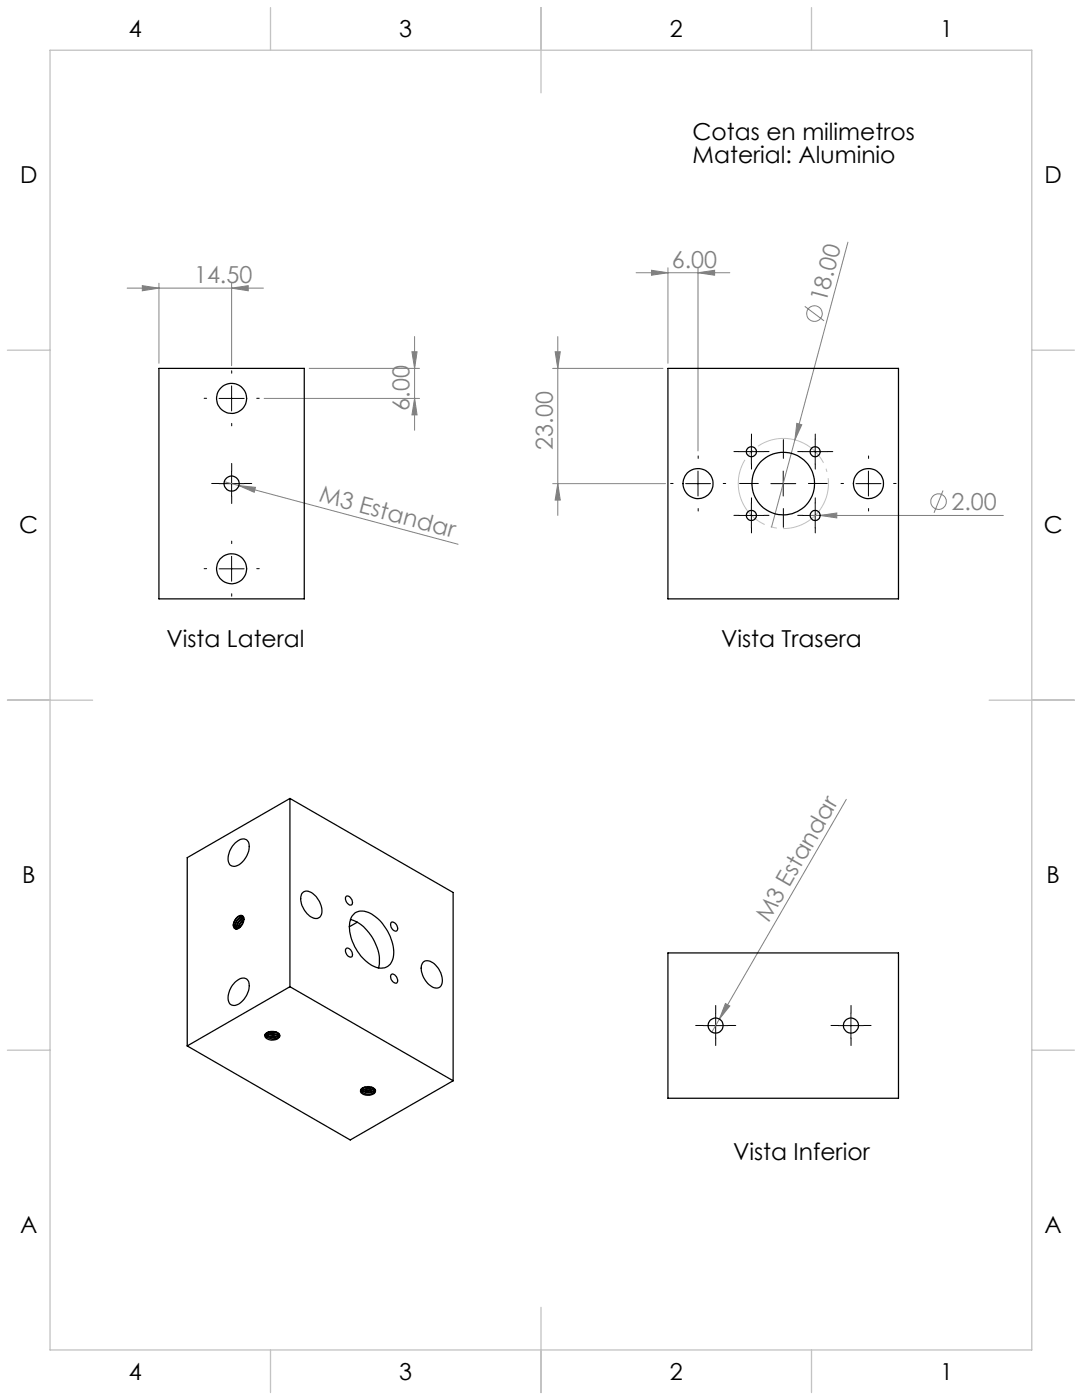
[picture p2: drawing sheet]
<svg xmlns="http://www.w3.org/2000/svg" width="216mm" height="279mm" viewBox="0 0 216 279" stroke-linecap="round" stroke-linejoin="round" font-family="sans-serif">
<g fill="none" stroke="#808080" stroke-width=".2">
<path d="M25.4 57.5h27.2M28.4 57l3.3 .5-3.3 .5zM31.7 56.5v16M46.2 57.5l3.3-.5v1zM46.2 56.5v16.5M126.9 54.4h18.7M130 53.9l3.3 .5-3.3 .5zM133.3 53.4v19.1M139.3 54.4l3.3-.5v1zM139.3 53.4v36.6M169.2 48.3l-10.6 39.5M52.7 79.5h31"/>
<path d="M61.7 73.5h22M82.2 70.2h1l-.5 3.3zM82.7 67.2v18.7M82.7 79.5l.5 3.3h-1zM110.3 73.5h22M110.8 70.2h1l-.5 3.3zM111.3 67.2v35.7M160.6 61.1l3.8 2.9M44.8 96.1l2.9 .8M47.7 96.9l3.3 .4-.3 .9zM47.7 96.9l43.7 11.7M110.3 96.5h22.5"/>
<path d="M111.3 96.5l.5 3.3h-1zM158.6 87.8l-4.6 17.4M159 84.5l1 .3-1.4 3zM188.2 97.9l-1.8 4.4M161.6 102.9h38.6M163.7 102.9l3.3-.5v1zM168.9 159.5l-25.4 43.9M143.5 203.4l-1.5 2.6M144.7 200.3l.9 .5-2.1 2.6z"/>
<circle cx="162.5" cy="62.6" r="1.56"/>
<circle cx="187.3" cy="100.1" r="1.55"/>
</g>
<path d="M164.9 93.9a9 9 0 0 0-15-3.8 9 9 0 0 0 3.8 15 9 9 0 0 0 11.4-10.4l-.2-.8" fill="none" stroke="#c0c0c0" stroke-width=".2" stroke-dasharray="15.2 1.3 1.3 1.3" stroke-dashoffset="-1.6" stroke-linecap="butt"/>
<g fill="none" stroke="#000" stroke-width=".2" stroke-dasharray="15.2 1.3 1.3 1.3">
<path d="M41.2 79.5h-.5M46.2 74.5v-.5M51.2 79.5h.5M43.7 96.5h-1.5M46.2 94v-1.5M46.2 99v1.5M46.2 84.5v.5M48.7 96.5h1.5M134.3 96.5h-.5M139.3 91.5v-.5M144.3 96.5h.5M147.4 90.1h-1"/>
<path d="M149.9 87.6v-1M149.9 92.6v1M151.3 96.5h-3.7M152.4 90.1h1M156.3 91.5v-3.8M160.2 90.1h-1M161.3 96.5h3.8M162.7 87.6v-1M162.7 92.6v1M165.2 90.1h1M168.3 96.5h-.5M173.3 91.5v-.5"/>
<path d="M178.3 96.5h.5M41.2 113.5h-.5M46.2 108.5v-.5M46.2 118.5v.5M51.2 113.5h.5M139.3 101.5v.5M147.4 102.9h-1M149.9 100.4v-1M149.9 105.4v1M152.4 102.9h1M156.3 101.5v3.7M160.2 102.9h-1"/>
<path d="M162.7 100.4v-1M162.7 105.4v1M165.2 102.9h1M173.3 101.5v.5M140.3 204.7h-1.5M142.8 202.2v-1.5M142.8 207.2v1.5M145.3 204.7h1.5M167.3 204.7h-1.5M169.8 202.2v-1.5M169.8 207.2v1.5M172.3 204.7h1.5"/>
</g>
<g fill="none" stroke="#000" stroke-width=".2">
<path d="M43.7 79.5h5M46.2 77v5M43.7 96.5h5M46.2 94v5M136.8 96.5h5M139.3 94v5M147.4 90.1h5M149.9 87.6v5M153.8 96.5h5M156.3 94v5M160.2 90.1h5M162.7 87.6v5"/>
<path d="M170.8 96.5h5M173.3 94v5M43.7 113.5h5M46.2 111v5M147.4 102.9h5M149.9 100.4v5M160.2 102.9h5M162.7 100.4v5M140.3 204.7h5M142.8 202.2v5M167.3 204.7h5M169.8 202.2v5"/>
</g>
<g fill="none" stroke="#c0c0c0" stroke-width=".25">
<path d="M10 10h195.9v259.4h-195.9zM54 1.5v8.5M108 1.5v17M161.9 1.5v8.5M1.5 69.9h8.5M205.9 69.9h8.5M1.5 139.7h17M197.4 139.7h17M1.5 209.6h8.5M205.9 209.6h8.5M54 269.4v8.5M108 260.9v17"/>
<path d="M161.9 269.4v8.5"/>
</g>
<g fill="#808080">
<path d="M159 84.5l1 .3-1.4 3z"/>
<path d="M163.7 102.9l3.3-.5v1z"/>
<path d="M144.7 200.3l.9 .5-2.1 2.6z"/>
<path d="M47.7 96.9l3.3 .4-.3 .9z"/>
<path d="M139.3 54.4l3.3-.5v1zM130 53.9l3.3 .5-3.3 .5zM46.2 57.5l3.3-.5v1zM28.4 57l3.3 .5-3.3 .5z"/>
<path d="M111.3 96.5l.5 3.3h-1zM110.8 70.2h1l-.5 3.3zM82.7 79.5l.5 3.3h-1zM82.2 70.2h1l-.5 3.3z"/>
</g>
<g fill="none" stroke="#000" stroke-width=".25">
<path d="M31.7 73.5h29v46h-29zM133.3 73.5h46v46h-46zM57.9 159.3l-20.5 11.9v37.5M57.9 159.3v37.6M57.9 159.3l32.5 18.8v37.6M46.9 168.3a1.7 1.7 0 0 1 2.6-.4 3.9 3.9 0 0 1-1.6 4.5 1.35 1.35 0 0 1-1.5 .5 1.35 1.35 0 0 1-.9-1.3 4.5 4.5 0 0 1 1.4-3.3zM60.3 178.3a1.52 1.52 0 0 1 2.3 .2 4 4 0 0 1 1.4 4.2 1.44 1.44 0 0 1-2.2 .1 4 4 0 0 1-1.5-4.5zM69.1 178.9a1.15 1.15 0 0 1 1.2 1.5 .83 .83 0 0 1-1.3-.7l-.1-.6zM46.9 196a1.7 1.7 0 0 1 2.6-.3 3.9 3.9 0 0 1-1.6 4.5 1.35 1.35 0 0 1-1.5 .4 1.35 1.35 0 0 1-.9-1.3 4.5 4.5 0 0 1 1.4-3.3zM47.1 183.2a.88 .88 0 0 1 1.5-.2 1.95 1.95 0 0 1-1.6 2.4 1.38 1.38 0 0 1 .1-2.2zM48.4 182.8a1.82 1.82 0 0 0-1.8 1.8M48.5 182.9a2.04 2.04 0 0 0-1.7 1.9l-.2-.2"/>
<path d="M48.6 184l-.6 1M48.6 183a1.98 1.98 0 0 0-1.6 2.4M48.6 183.1a2.12 2.12 0 0 0-1.4 2.3M48.6 183.2a2.13 2.13 0 0 0-1.3 2.2M48.6 183.6l-.6 .7-.4 .9M48.7 183.4l-.8 .8-.3 1.1M57.9 196.9l-20.5 11.8M57.9 196.9l32.5 18.8M69.1 189.3a1.12 1.12 0 0 1 1.2 1.6 .86 .86 0 0 1-1.3-.8l-.1-.6zM69.9 183.5a8.7 8.7 0 0 1 5.5 6 6.4 6.4 0 0 1 .1 3.6M70.8 182.2a3.5 3.5 0 0 1 4.2 .8 9.2 9.2 0 0 1 3.5 8.1 2.6 2.6 0 0 1-4.3 1.6 9.4 9.4 0 0 1-4.4-8.6l.3-1.1zM71.3 184l-1.6 1"/>
<path d="M78.1 184.1a1.1 1.1 0 0 1 1 .5 1.1 1.1 0 0 1 0 1.2 1.24 1.24 0 0 1-1-1.7zM78.1 194.5a1.09 1.09 0 0 1 1.1 .5 1.09 1.09 0 0 1-.1 1.2 1.27 1.27 0 0 1-1-1.7zM84.5 192a1.91 1.91 0 0 1 2.6 .9 3.7 3.7 0 0 1 .8 3.9 1.68 1.68 0 0 1-2.4-.3 4 4 0 0 1-1.2-4.3zM133.3 190.2h46v29h-46zM37.4 208.7l32.5 18.8 20.5-11.8M52.9 206.6a1.82 1.82 0 0 0 2.9 0M53 206.3a1.94 1.94 0 0 1 2.8 .3 1.29 1.29 0 0 1-1.7 1 1.1 1.1 0 0 1-1.2-1.1zM53 206.4a2 2 0 0 0 2.8 .1M53 206.3a2.05 2.05 0 0 0 2.7 .1M53.2 206.2a2.27 2.27 0 0 0 2.4 .1M53.2 206.1a2.29 2.29 0 0 0 2.3 .1M53.5 206l.8 .2 1-.1"/>
<path d="M53.6 206l.7 .1 .8-.1M72 217.6a1.97 1.97 0 0 0 2.9 .2v-.1M72 217.4a2.05 2.05 0 0 0 2.9 .1M72.1 217.3a2.05 2.05 0 0 0 2.7 .1M72.2 217.2a1.98 1.98 0 0 1 2.7 .4 1.29 1.29 0 0 1-1.7 1 1.11 1.11 0 0 1-1.2-1.1zM72.2 217.2a2.1 2.1 0 0 0 2.5 .1M72.3 217.2a2.22 2.22 0 0 0 2.3 0M72.6 217l.8 .2 1-.1M72.7 217l.7 .1 .8-.1"/>
<circle cx="46.2" cy="79.5" r="3"/>
<circle cx="46.2" cy="96.5" r="1.51"/>
<circle cx="139.3" cy="96.5" r="3"/>
<circle cx="149.9" cy="90.1" r=".99"/>
<circle cx="156.3" cy="96.5" r="6.2"/>
<circle cx="162.7" cy="90.1" r=".99"/>
<circle cx="173.3" cy="96.5" r="3"/>
<circle cx="46.2" cy="113.5" r="3"/>
<circle cx="149.9" cy="102.9" r="1"/>
<circle cx="162.6" cy="102.9" r="1"/>
<circle cx="142.8" cy="204.7" r="1.5"/>
<circle cx="169.8" cy="204.7" r="1.5"/>
</g>
<g font-size="4.7">
<text x="25.7" y="7.4">4</text>
<text x="79.7" y="7.4">3</text>
<text x="133.6" y="7.4">2</text>
<text x="187.6" y="7.4">1</text>
<text x="138.2" y="27.9">Cotas en milimetros</text>
<text x="138.2" y="32.5">Material: Aluminio</text>
<text x="4" y="36.6">D</text>
<text x="208.4" y="36.6">D</text>
<text x="3.9" y="106.4">C</text>
<text x="208.3" y="106.4">C</text>
<text x="33.2" y="129.1">Vista Lateral</text>
<text x="143.9" y="129.1">Vista Trasera</text>
<text x="4.4" y="176.3">B</text>
<text x="208.8" y="176.3">B</text>
<text x="146.3" y="231.5">Vista Inferior</text>
<text x="4" y="246.1">A</text>
<text x="208.4" y="246.1">A</text>
<text x="25.7" y="275.3">4</text>
<text x="79.7" y="275.3">3</text>
<text x="133.6" y="275.3">2</text>
<text x="187.6" y="275.3">1</text>
</g>
<g font-size="4.7" fill="#808080">
<text x="134.1" y="53.4">6.00</text>
<text x="38.7" y="56.5">14.50</text>
<text x="164.8" y="60.5" transform="rotate(-75 164.8 60.5)">18.00</text>
<text x="81.7" y="81.9" transform="rotate(-90 81.7 81.9)">6.00</text>
<text x="110.3" y="89.7" transform="rotate(-90 110.3 89.7)">23.00</text>
<text x="63.5" y="100.1" transform="rotate(15 63.5 100.1)">M3 Estandar</text>
<text x="189.9" y="101.8">2.00</text>
<text x="153.4" y="184.3" transform="rotate(-60 153.4 184.3)">M3 Estandar</text>
</g>
</svg>
